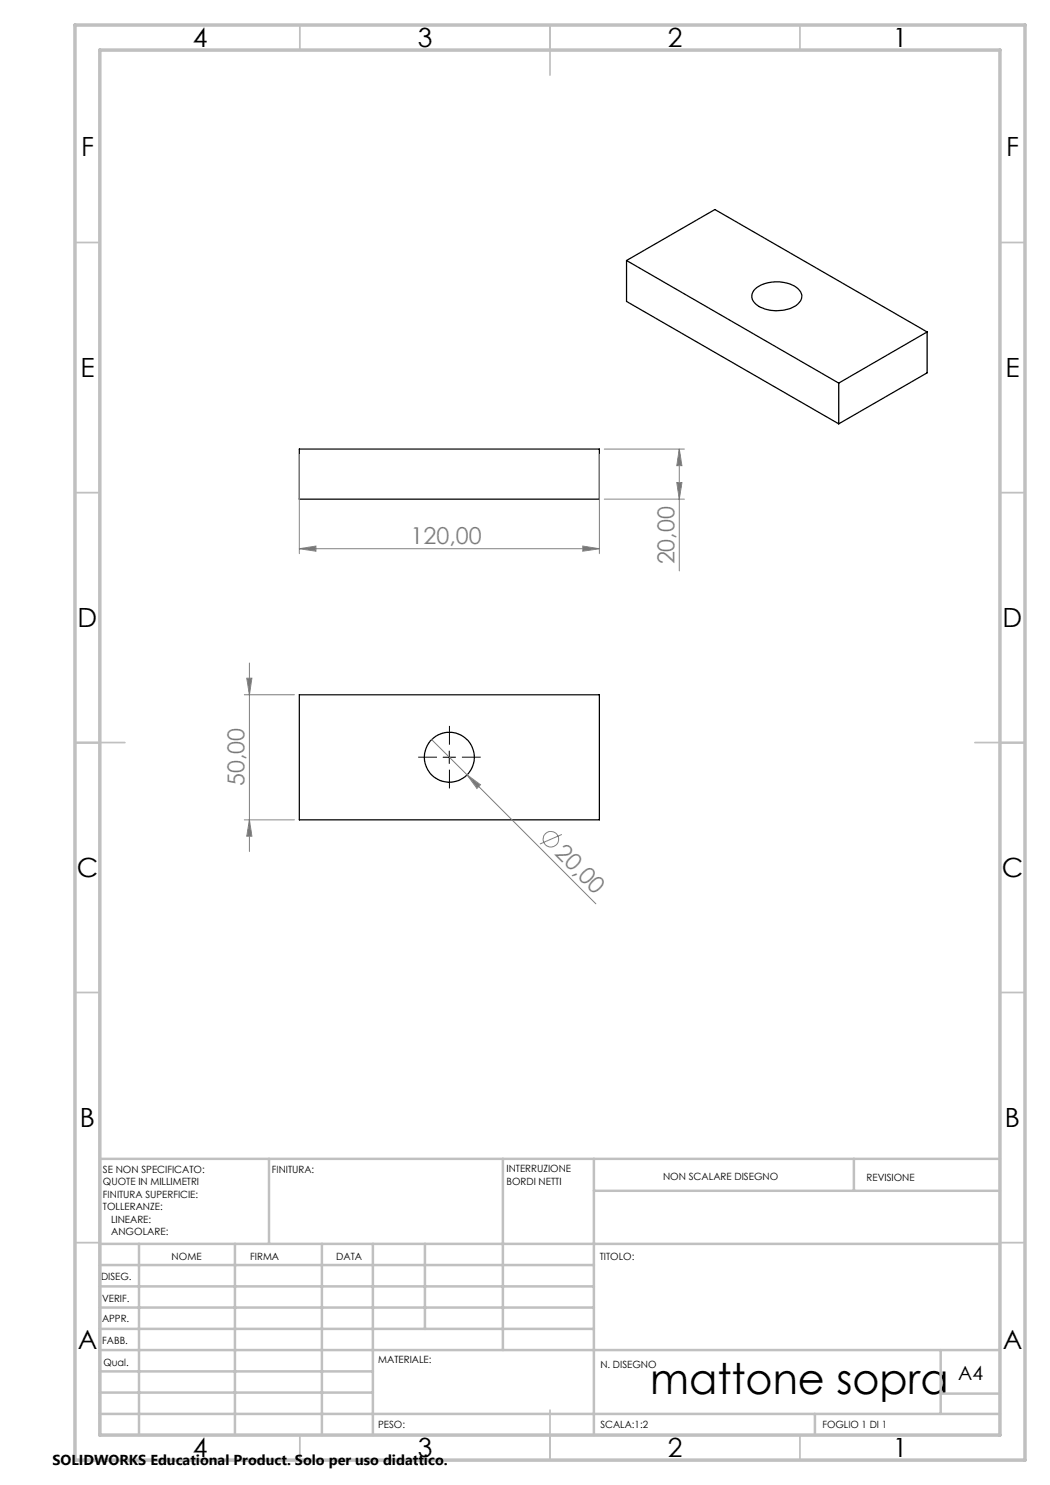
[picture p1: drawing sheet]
<svg xmlns="http://www.w3.org/2000/svg" width="210mm" height="297mm" viewBox="0 0 210 297" stroke-linecap="round" stroke-linejoin="round" font-family="sans-serif">
<g fill="none" stroke="#000" stroke-width=".25">
<path d="M125.3 52.1l17.7-10.2 42.4 24.5M125.3 52.1l42.4 24.5M125.3 52.1v8.2l42.4 24.5M151.1 57.7a7.2 7.2 0 0 1 8.6 .2 1.94 1.94 0 0 1-.4 3.1 7.2 7.2 0 0 1-8.3-.4 1.86 1.86 0 0 1 .1-2.9zM167.7 76.6v8.2M185.4 66.4l-17.7 10.2M185.4 66.4v8.2l-17.7 10.2M59.9 89.8h60v10h-60zM59.9 139h60v25h-60z"/>
<circle cx="89.9" cy="151.5" r="5"/>
</g>
<g fill="none" stroke="#808080" stroke-width=".2">
<path d="M59.9 90.8v19.9M119.9 90.8v19.9M120.9 99.8h16M120.9 89.8h16M135.4 96.5h1l-.5 3.3zM135.9 89.8l.5 3.3h-1zM135.9 89.8v24.4M59.9 109.7l3.3-.5v1zM59.9 109.7h60M116.6 109.2l3.3 .5-3.3 .5zM48.9 139h10M49.4 135.6h1l-.5 3.4z"/>
<path d="M49.9 132.6v37.7M86.3 147.9l7.1 7.1M93.4 155l2.7 1.9-.7 .8zM93.4 155l25.8 25.8M48.9 164h10M49.9 164l.5 3.2h-1zM112.4 166.9l-4.4 1.9"/>
<circle cx="110.2" cy="167.8" r="1.55"/>
</g>
<path d="M87.4 151.4h-3.8M89.9 148.9v-3.7M89.9 153.9v3.8M92.4 151.4h3.7" fill="none" stroke="#000" stroke-width=".2" stroke-dasharray="15.2 1.3 1.3 1.3" stroke-linecap="butt"/>
<path d="M88.6 151.4h2.5M89.9 150.2v2.5" fill="none" stroke="#000" stroke-width=".2"/>
<g fill="none" stroke="#c0c0c0" stroke-width=".35">
<path d="M60 5v5M110 5v10M160 5v5M15 48.5h5M200 48.5h5M15 98.5h5M200 98.5h5M15 148.5h10M195 148.5h10M15 198.5h5M200 198.5h5M15 248.5h5"/>
<path d="M200 248.5h5M60 287v5M110 282v10M160 287v5"/>
</g>
<g fill="none" stroke="#c0c0c0" stroke-width=".5">
<path d="M53.8 231.8v17M100.6 231.8v38.2M118.8 231.8v55.2M118.8 238.2h81.2M170.8 231.8v6.4M200 231.8h-180v55.2M20 248.8h180M20 257.3h98.8M20 253h98.8M27.8 248.8v38.2M47 248.8v38.2M64.4 248.8v38.2"/>
<path d="M74.6 248.8v38.2M85 248.8v17M20 265.8h98.8M20 261.5h98.8M20 278.5h54.6M20 274.3h54.6M20 270h180M188.1 270v12.8M188.1 278.7h11.9M20 282.8h180M163 282.8v4.2"/>
</g>
<path d="M15 5h190v287h-190zM20 10h180v277h-180z" fill="none" stroke="#c0c0c0" stroke-width=".7"/>
<g fill="#808080">
<path d="M93.4 155l2.7 1.9-.7 .8z"/>
<path d="M116.6 109.2l3.3 .5-3.3 .5zM59.9 109.7l3.3-.5v1z"/>
<path d="M49.9 164l.5 3.2h-1zM49.4 135.6h1l-.5 3.4zM135.4 96.5h1l-.5 3.3zM135.9 89.8l.5 3.3h-1z"/>
</g>
<text font-size="8.5" x="130.1" y="278.7">mattone sopra</text>
<g font-size="5.3">
<text x="38.5" y="9.5">4</text>
<text x="83.5" y="9.5">3</text>
<text x="133.5" y="9.5">2</text>
<text x="178.5" y="9.5">1</text>
<text x="16.2" y="31.2">F</text>
<text x="201.2" y="31.2">F</text>
<text x="16.1" y="75.5">E</text>
<text x="201.1" y="75.5">E</text>
<text x="15.5" y="125.5">D</text>
<text x="200.5" y="125.5">D</text>
<text x="15.4" y="175.5">C</text>
<text x="200.4" y="175.5">C</text>
<text x="16" y="225.5">B</text>
<text x="201" y="225.5">B</text>
<text x="15.5" y="269.7">A</text>
<text x="200.5" y="269.7">A</text>
<text x="38.5" y="291.5">4</text>
<text x="83.5" y="291.5">3</text>
<text x="133.5" y="291.5">2</text>
<text x="178.5" y="291.5">1</text>
</g>
<g font-size="4.7" fill="#808080">
<text x="82.1" y="108.7">120,00</text>
<text x="134.9" y="112.9" transform="rotate(-90 134.9 112.9)">20,00</text>
<text x="48.9" y="157.3" transform="rotate(-90 48.9 157.3)">50,00</text>
<text x="110.8" y="170.9" transform="rotate(45 110.8 170.9)">20,00</text>
</g>
<text font-size="3.9" x="191.6" y="276">A4</text>
<text font-size="2.9" x="10.5" y="292.9">SOLIDWORKS Educational Product. Solo per uso didattico.</text>
<g font-size="2">
<text x="20.6" y="234.6">SE NON SPECIFICATO:</text>
<text x="20.6" y="237.1">QUOTE IN MILLIMETRI</text>
<text x="20.6" y="239.6">FINITURA SUPERFICIE:</text>
<text x="54.4" y="234.6">FINITURA:</text>
<text x="101.3" y="234.5">INTERRUZIONE</text>
<text x="101.3" y="237">BORDI NETTI</text>
<text x="132.6" y="236">NON SCALARE DISEGNO</text>
<text x="173.3" y="236.2">REVISIONE</text>
<text x="20.6" y="242.1">TOLLERANZE:</text>
<text x="22.2" y="244.6">LINEARE:</text>
<text x="22.2" y="247.1">ANGOLARE:</text>
<text x="34.3" y="252">NOME</text>
<text x="50" y="251.9">FIRMA</text>
<text x="67.2" y="251.9">DATA</text>
<text x="120" y="251.9">TITOLO:</text>
<text x="20.2" y="256.1">DISEG.</text>
<text x="20.4" y="260.3">VERIF.</text>
<text x="20.4" y="264.4">APPR.</text>
<text x="20.5" y="268.8">FABB.</text>
<text x="20.7" y="273.1">Qual.</text>
<text x="75.6" y="272.5">MATERIALE:</text>
<text x="120.1" y="273.6">N. DISEGNO</text>
<text x="75.6" y="285.5">PESO:</text>
<text x="120.1" y="285.6">SCALA:1:2</text>
<text x="164.5" y="285.6">FOGLIO 1 DI 1</text>
</g>
</svg>
